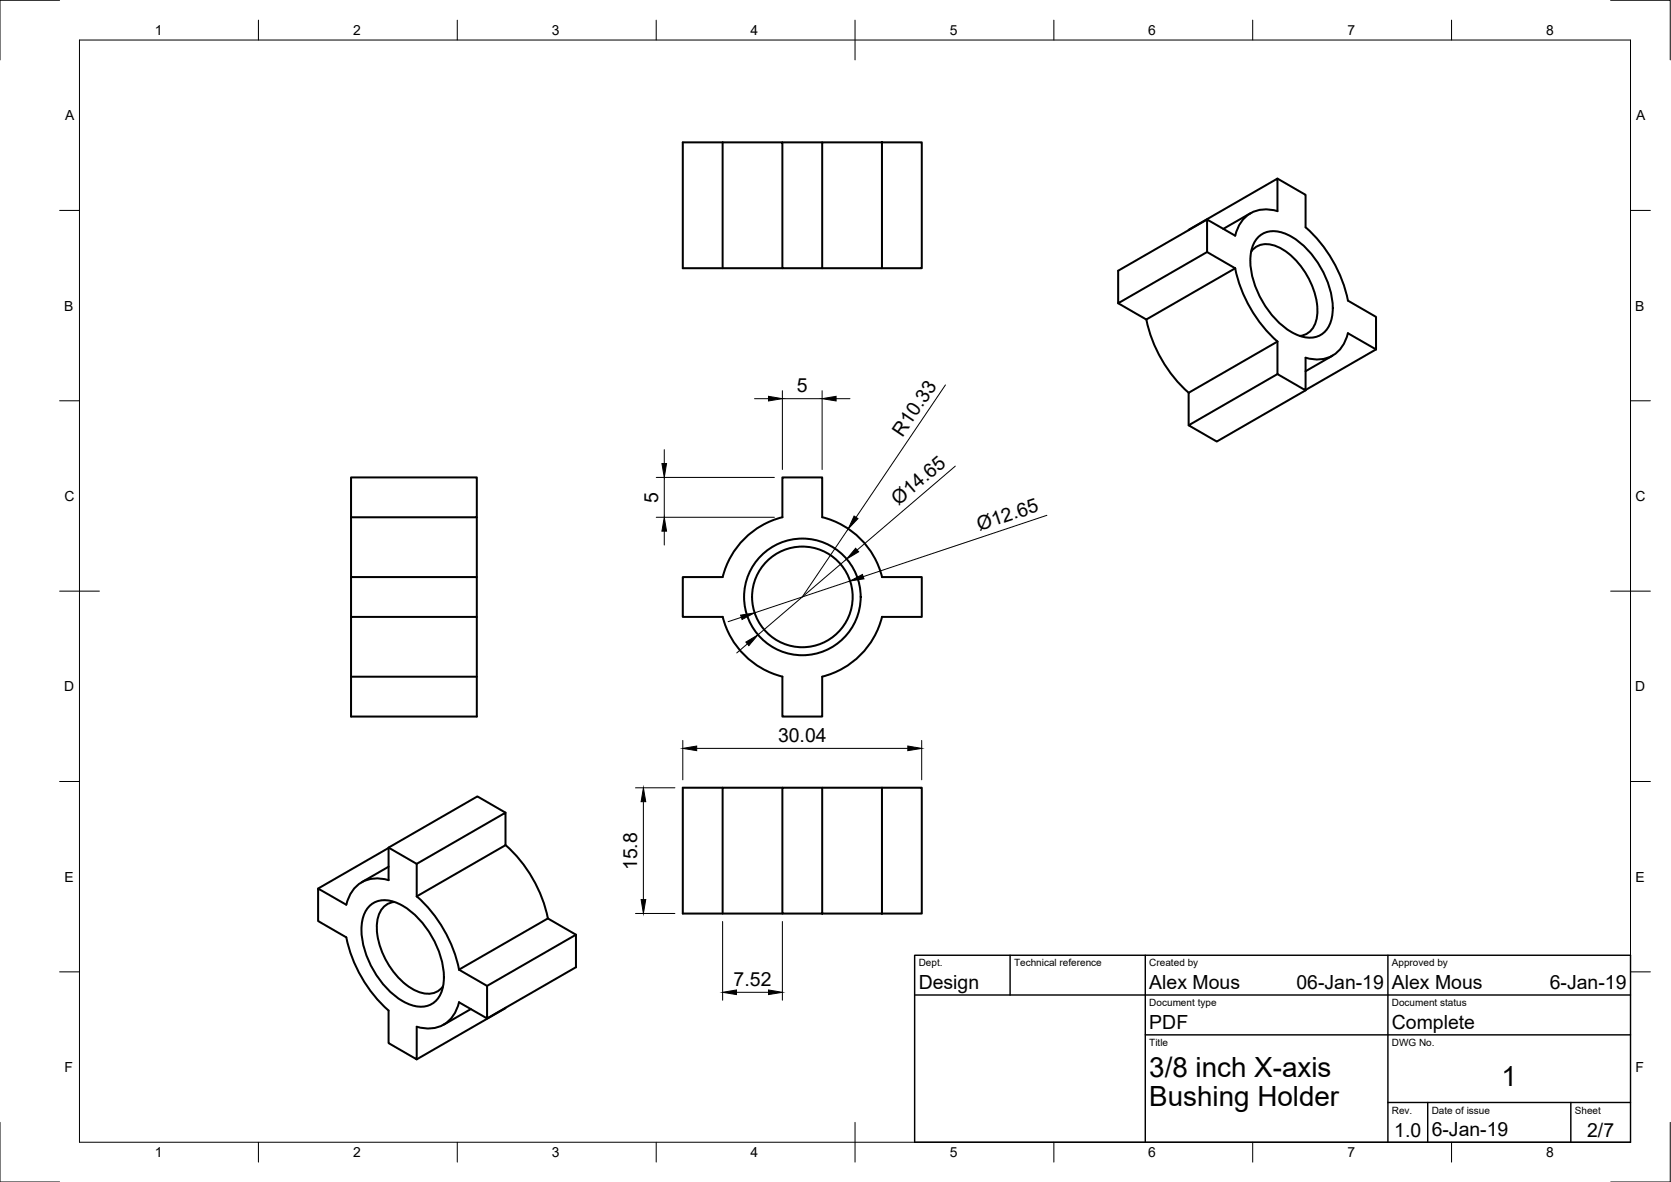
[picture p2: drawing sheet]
<svg xmlns="http://www.w3.org/2000/svg" width="420mm" height="297mm" viewBox="0 0 420 297" stroke-linecap="round" stroke-linejoin="round" font-family="sans-serif">
<!-- layer: Visible -->
<g fill="none" stroke="#000" stroke-width=".51">
<path d="M181.7 35.8h-10v31.6h25M181.7 35.8h15v31.6h10v-31.6h15.1v31.6h10v-31.6h-10M181.7 35.8v31.6M196.7 35.8h10M298.9 57.8l22.3-12.9v8.2a7.9 7.9 0 0 0-10.6 6.1l-7.1-4v8.1l7.1 4.1-22.4 12.9M303.5 55.2l-22.3 12.8v8.2l22.3-12.9M314.4 53.6l-6.8 3.9M316.2 59.7a6 6 0 0 1 7.3-.9 22.1 22.1 0 0 1 11.5 20.1 5.8 5.8 0 0 1-6.5 5.9 15.8 15.8 0 0 1-9.9-7.2 21.1 21.1 0 0 1-4.1-13.5 7.5 7.5 0 0 1 1.7-4.4zM321.2 44.9l7.1 4.1v8.1M328.3 57.1a34 34 0 0 1 10.6 18.4l7.1 4.1v8.2M206.7 67.4h15.1M281.2 76.2l7 4.1"/>
<path d="M310.6 67.4a34 34 0 0 0 10.6 18.4M314.6 63.2a5 5 0 0 1 6.3-1.3 18.9 18.9 0 0 1 10.2 17.7 5 5 0 0 1-4.2 4.8M288.2 80.3a34 34 0 0 0 10.7 18.4M321.2 94l-22.3 12.9 7 4.1 22.4-12.9M335 89.4l-6.7 3.9M346 87.8l-7.1-4.1a7.9 7.9 0 0 1-10.6 6.2v8.2l-7.1-4.1v-8.2l-22.3 12.9v8.2M346 87.8l-17.7 10.2M88.3 130v-10h31.6v10h-31.6v15h31.6v10h-31.6v15.1M119.9 130v15M88.3 145v10M119.9 155v25.1h-31.6v-10M181.7 145h-10v10h10"/>
<path d="M181.7 145a20.6 20.6 0 0 1 15-15v-10h10v10a20.6 20.6 0 0 1 15.1 15h10v10h-10a20.6 20.6 0 0 1-15.1 15v10.1h-10v-10a20.8 20.8 0 0 1-15-15.1M88.3 170.1h31.6M181.7 198h-10v31.6h25M196.7 198h-15v31.6M206.7 198h15.1M97.7 217.8l-6.8 3.9M97.7 213.1l-17.7 10.2M97.7 213l7.1 4.1M104.8 217.1l22.3-12.9v8.2l-22.3 12.9zM127.1 204.2l-7.1-4.1-22.3 12.9v8.2M127.1 212.4a34 34 0 0 1 10.7 18.4M92.7 227.9a6 6 0 0 1 7.3-.9 22.1 22.1 0 0 1 11.5 20 5.8 5.8 0 0 1-6.5 5.9 15.8 15.8 0 0 1-9.9-7.1 21.1 21.1 0 0 1-4.1-13.6 7.5 7.5 0 0 1 1.7-4.3z"/>
<path d="M97.7 221.2a7.9 7.9 0 0 0-10.6 6.2l-7.1-4.1v8.2l7.1 4a34.1 34.1 0 0 0 10.6 18.5v8.1l7.1 4.1v-8.2a7.9 7.9 0 0 0 10.6-6.2M99.1 226.7a5 5 0 0 0-4.2 4.8 18.9 18.9 0 0 0 10.2 17.7 5 5 0 0 0 6.3-1.3M104.8 225.3a34 34 0 0 1 10.6 18.4M137.8 230.8l7 4.1M137.8 230.8l-22.4 12.9M206.7 229.6h-10v-31.6h10v31.6h15.1v-31.6h10v31.6h-10M115.4 243.7l7.1 4.1v8.1l-7.1-4M118.4 253.6l-6.9 3.9M122.5 247.8l22.3-12.9v8.2l-22.3 12.8M127.1 253.3l-22.3 12.9"/>
<circle cx="201.7" cy="150" r="14.7"/>
<circle cx="201.8" cy="150" r="12.6"/>
</g>
<!-- layer: Border -->
<g fill="none" stroke="#000" stroke-width=".25">
<path d="M15 .1h-15v15M20 10.1h390v276.9h-390zM65 5.1v5M115 5.1v5M165 5.1v5M215 5.1v10M265 5.1v5M315 5.1v5M365 5.1v5M405 .1h15v15M15 52.9h5M410 52.9h5"/>
<path d="M15 100.7h5M410 100.7h5M15 148.6h10M405 148.6h10M15 196.4h5M410 196.4h5M15 244.2h5M410 244.2h5M0 282.1v14.9h15M65 287v5M115 287v5M165 287v5"/>
<path d="M215 282.1v9.9M265 287v5M315 287v5M365 287v5M420 282.1v14.9h-15"/>
</g>
<!-- layer: TitleBlock -->
<path d="M230 240.1h180v46.9h-180zM230 250h180M254 240.1v9.9M288 240.1v46.9M349 240.1v46.9M288 260.1h122M349 277.1h61M359 277.1v9.9M395 277.1v9.9" fill="none" stroke="#000" stroke-width=".36"/>
<!-- layer: Dimensions -->
<g fill="none" stroke="#000" stroke-width=".25">
<path d="M196.7 98.2v19.8M206.7 98.2v19.8M237.7 96.7l-22.5 33.3M165 120h29.7M167 113v3.5M167 120v10M189.7 100.2h3.5M196.7 100.2h10M210.2 100.2h3.5M240.2 117.1l-24.7 21.1M165 130h29.7M167 133.5v3.5"/>
<path d="M213.3 132.9l-11.6 17.1M263.2 129.5l-46.2 15.4M186.4 155.1l-3.3 1.1M212.9 140.5l-22.3 19M213.7 146l-24 8M187.9 161.8l-2.6 2.3M159.8 198h9.9M171.7 186.1v9.9M175.2 188.1h53.1M231.8 186.1v9.9M161.8 201.5v24.6M159.8 229.6h9.9"/>
<path d="M181.7 231.6v19.8M196.7 231.6v19.8M185.2 249.4h8"/>
</g>
<g fill="#000" stroke="#000" stroke-width=".25">
<path d="M193.2 99.6l3.5 .6-3.5 .6zM206.7 100.2l3.5-.6v1.2zM166.4 116.5h1.2l-.6 3.5zM167 130l.6 3.5h-1.2zM214.8 129.7l.9 .6-2.4 2.6zM215.1 137.8l.8 .9-3 1.8zM186.2 154.6l3.5-.6-3.1 1.7zM213.7 146l3.2-1.6 .3 1.1zM187.5 161.4l3.1-1.9-2.3 2.7zM171.7 188.1l3.5-.6v1.1zM228.3 187.5l3.5 .6-3.5 .5zM161.8 198l.6 3.5h-1.2z"/>
<path d="M161.2 226.1h1.2l-.6 3.5zM181.7 249.4l3.5-.6v1.1zM193.2 248.8l3.5 .6-3.5 .5z"/>
</g>
<g font-size="7">
<text x="289" y="270.6">3/8 inch X-axis</text>
<text x="377.5" y="273">1</text>
<text x="289" y="278.1">Bushing Holder</text>
</g>
<g font-size="4.9">
<text x="200.4" y="98.6">5</text>
<text x="226.9" y="110" transform="rotate(-56 226.9 110)">R10.33</text>
<text x="165.5" y="126.4" transform="rotate(-90 165.5 126.4)">5</text>
<text x="225.9" y="127.2" transform="rotate(-41 225.9 127.2)">Ø14.65</text>
<text x="246.3" y="133.4" transform="rotate(-18 246.3 133.4)">Ø12.65</text>
<text x="195.6" y="186.5">30.04</text>
<text x="160.2" y="218.7" transform="rotate(-90 160.2 218.7)">15.8</text>
<text x="184.5" y="247.8">7.52</text>
<text x="231" y="248.5">Design</text>
<text x="289" y="248.5">Alex Mous</text>
<text x="326" y="248.5">06-Jan-19</text>
<text x="350" y="248.5">Alex Mous</text>
<text x="389.7" y="248.5">6-Jan-19</text>
<text x="289" y="258.6">PDF</text>
<text x="350" y="258.6">Complete</text>
<text x="350.6" y="285.7">1.0</text>
<text x="360" y="285.5">6-Jan-19</text>
<text x="399.1" y="285.7">2/7</text>
</g>
<g font-size="3.5">
<text x="39" y="8.8">1</text>
<text x="88.8" y="8.8">2</text>
<text x="138.8" y="8.8">3</text>
<text x="188.7" y="8.8">4</text>
<text x="238.8" y="8.8">5</text>
<text x="288.7" y="8.8">6</text>
<text x="338.8" y="8.8">7</text>
<text x="388.8" y="8.8">8</text>
<text x="16.4" y="30.2">A</text>
<text x="411.4" y="30.2">A</text>
<text x="16.2" y="78">B</text>
<text x="411.2" y="78">B</text>
<text x="16.2" y="125.9">C</text>
<text x="411.2" y="125.9">C</text>
<text x="16.2" y="173.7">D</text>
<text x="411.2" y="173.7">D</text>
<text x="16.2" y="221.6">E</text>
<text x="411.2" y="221.6">E</text>
<text x="16.2" y="269.4">F</text>
<text x="411.2" y="269.4">F</text>
<text x="39" y="290.8">1</text>
<text x="88.8" y="290.8">2</text>
<text x="138.8" y="290.8">3</text>
<text x="188.7" y="290.8">4</text>
<text x="238.8" y="290.8">5</text>
<text x="288.7" y="290.8">6</text>
<text x="338.8" y="290.8">7</text>
<text x="388.8" y="290.8">8</text>
</g>
<g font-size="2.5">
<text x="231" y="242.9">Dept.</text>
<text x="255" y="242.9">Technical reference</text>
<text x="289" y="242.9">Created by</text>
<text x="350" y="242.9">Approved by</text>
<text x="289" y="252.8">Document type</text>
<text x="350" y="252.8">Document status</text>
<text x="289" y="262.9">Title</text>
<text x="350" y="262.9">DWG No.</text>
<text x="350" y="279.9">Rev.</text>
<text x="360" y="279.9">Date of issue</text>
<text x="396" y="279.9">Sheet</text>
</g>
</svg>
